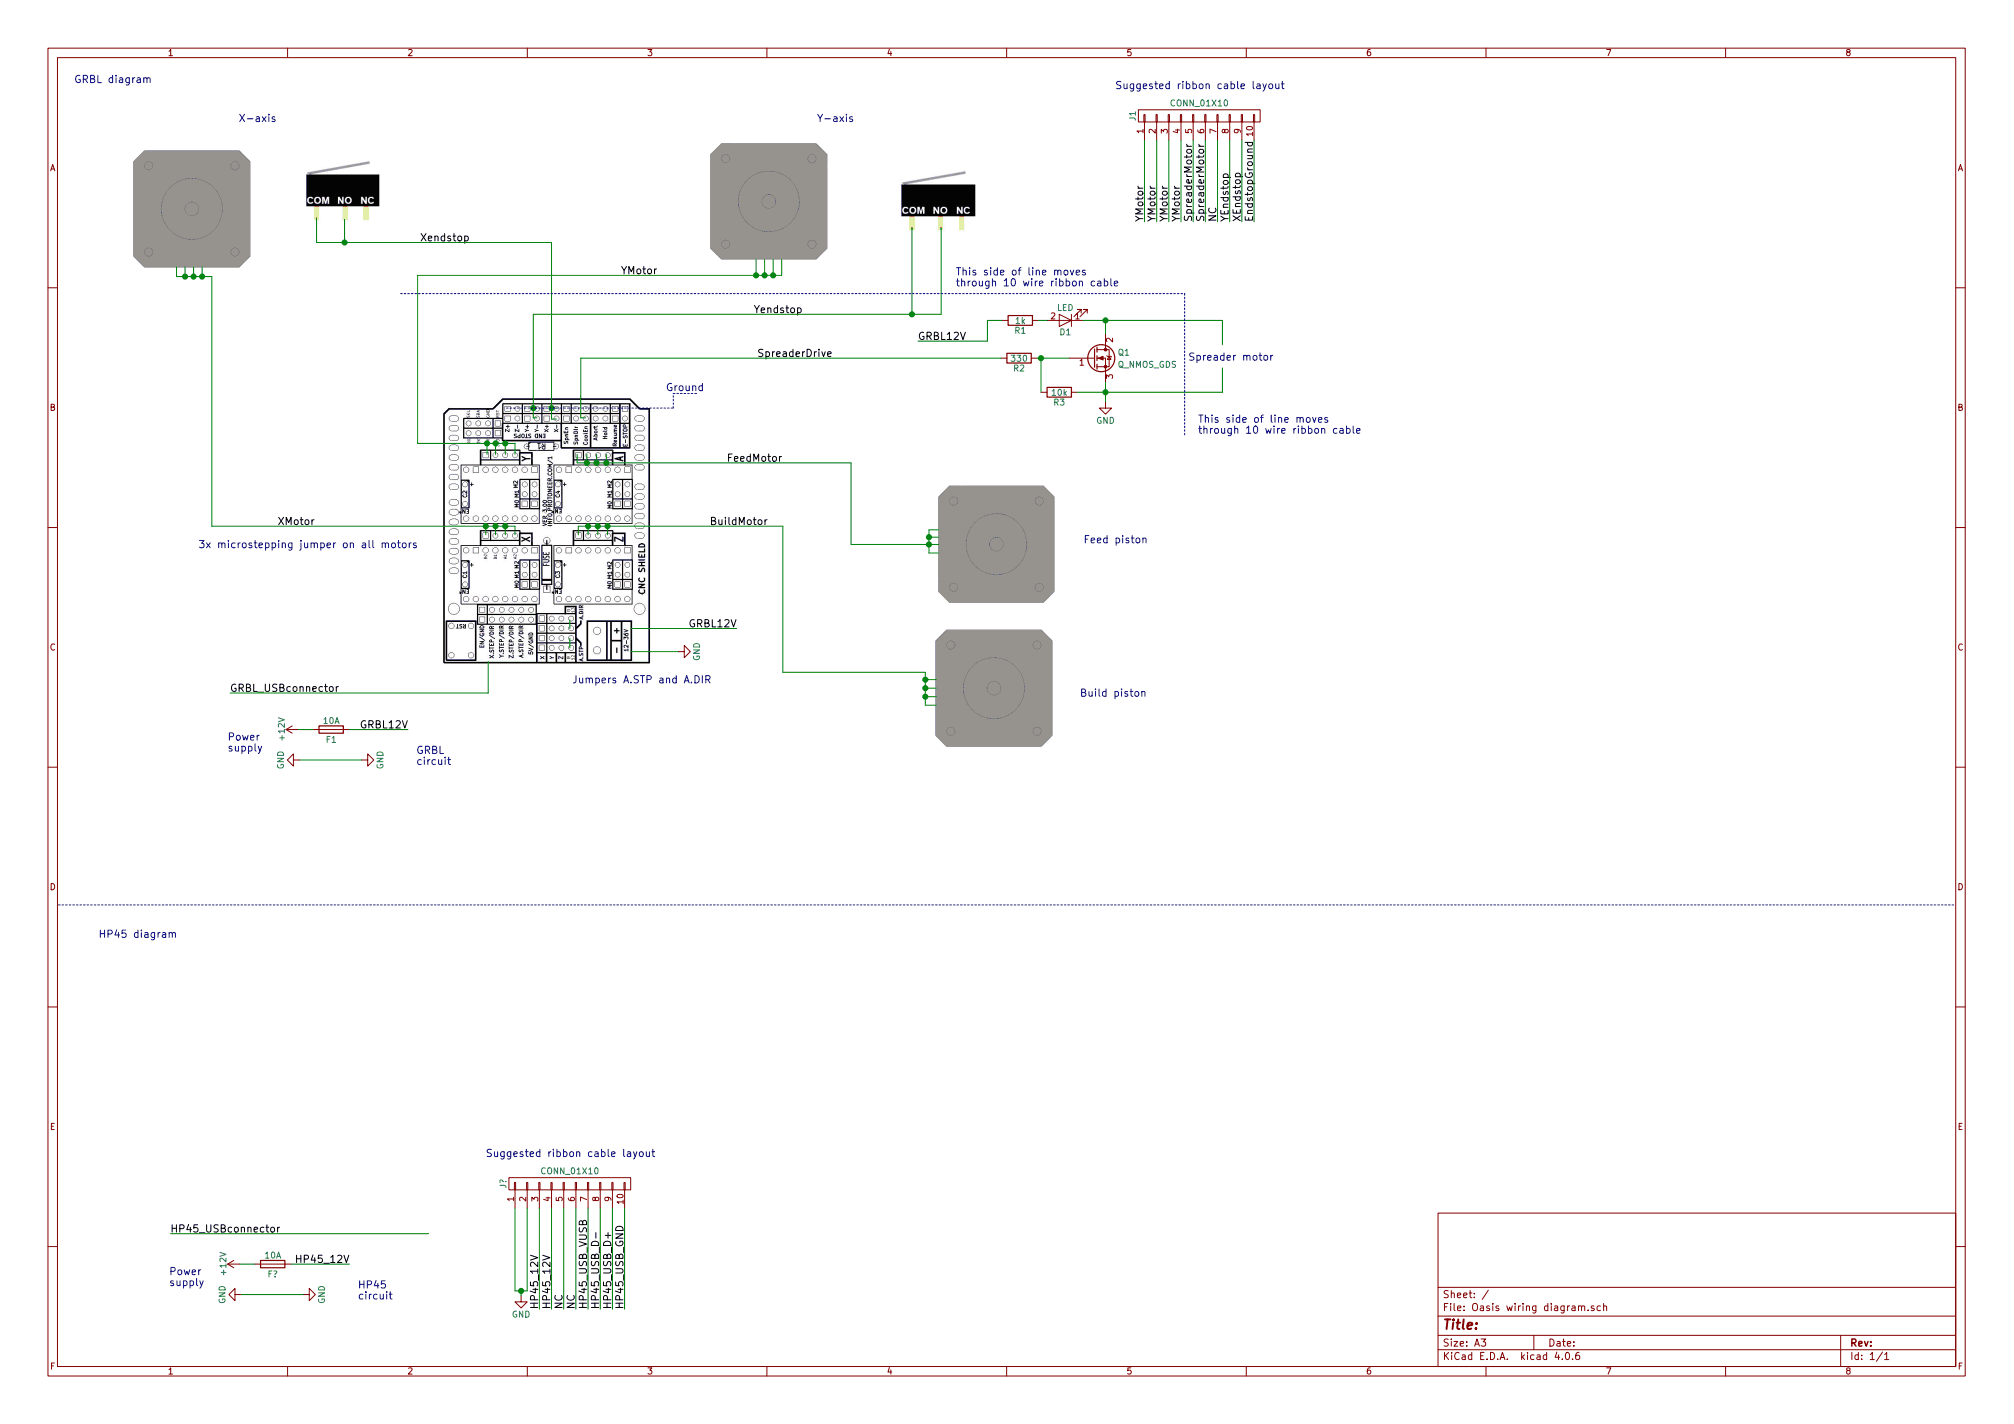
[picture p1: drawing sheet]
EESchema Schematic File Version 2
LIBS:power
LIBS:device
LIBS:transistors
LIBS:conn
LIBS:linear
LIBS:regul
LIBS:74xx
LIBS:cmos4000
LIBS:adc-dac
LIBS:memory
LIBS:xilinx
LIBS:microcontrollers
LIBS:dsp
LIBS:microchip
LIBS:analog_switches
LIBS:motorola
LIBS:texas
LIBS:intel
LIBS:audio
LIBS:interface
LIBS:digital-audio
LIBS:philips
LIBS:display
LIBS:cypress
LIBS:siliconi
LIBS:opto
LIBS:atmel
LIBS:contrib
LIBS:valves
LIBS:Oasis wiring diagram-cache
EELAYER 25 0
EELAYER END
$Descr A3 16535 11693
encoding utf-8
Sheet 1 1
Title ""
Date ""
Rev ""
Comp ""
Comment1 ""
Comment2 ""
Comment3 ""
Comment4 ""
$EndDescr
Text Notes 1960 1000 0    60   ~ 0
X-axis
Text Notes 6710 1000 0    60   ~ 0
Y-axis
Text Notes 4700 5610 0    60   ~ 0
Jumpers A.STP and A.DIR
Text Notes 1630 4500 0    60   ~ 0
3x microstepping jumper on all motors
$Comp
L GND #PWR4
U 1 1
P 5570 5350
F 0 "#PWR4" H 5570 5100 50  0001 C CNN
F 1 "GND" H 5570 5200 50  0000 C CNN
F 2 "" H 5570 5350 50  0001 C CNN
F 3 "" H 5570 5350 50  0001 C CNN
	1    5570 5350
	0    -1   -1   0   
$EndComp
Text Notes 8900 4460 0    60   ~ 0
Feed piston
Text Notes 8870 5720 0    60   ~ 0
Build piston
$Comp
L R R1
U 1 1
P 8380 2630
F 0 "R1" V 8460 2630 50  0000 C CNN
F 1 "1k" V 8380 2630 50  0000 C CNN
F 2 "" V 8310 2630 50  0001 C CNN
F 3 "" H 8380 2630 50  0001 C CNN
	1    8380 2630
	0    1    1    0   
$EndComp
$Comp
L R R2
U 1 1
P 8370 2940
F 0 "R2" V 8450 2940 50  0000 C CNN
F 1 "330" V 8370 2940 50  0000 C CNN
F 2 "" V 8300 2940 50  0001 C CNN
F 3 "" H 8370 2940 50  0001 C CNN
	1    8370 2940
	0    1    1    0   
$EndComp
$Comp
L R R3
U 1 1
P 8700 3220
F 0 "R3" V 8780 3220 50  0000 C CNN
F 1 "10k" V 8700 3220 50  0000 C CNN
F 2 "" V 8630 3220 50  0001 C CNN
F 3 "" H 8700 3220 50  0001 C CNN
	1    8700 3220
	0    1    1    0   
$EndComp
$Comp
L LED D1
U 1 1
P 8750 2630
F 0 "D1" H 8750 2730 50  0000 C CNN
F 1 "LED" H 8750 2530 50  0000 C CNN
F 2 "" H 8750 2630 50  0001 C CNN
F 3 "" H 8750 2630 50  0001 C CNN
	1    8750 2630
	-1   0    0    1   
$EndComp
$Comp
L Q_NMOS_GDS Q1
U 1 1
P 8980 2940
F 0 "Q1" H 9180 2990 50  0000 L CNN
F 1 "Q_NMOS_GDS" H 9180 2890 50  0000 L CNN
F 2 "" H 9180 3040 50  0001 C CNN
F 3 "" H 8980 2940 50  0001 C CNN
	1    8980 2940
	1    0    0    -1  
$EndComp
$Comp
L GND #PWR2
U 1 1
P 9080 3300
F 0 "#PWR2" H 9080 3050 50  0001 C CNN
F 1 "GND" H 9080 3150 50  0000 C CNN
F 2 "" H 9080 3300 50  0001 C CNN
F 3 "" H 9080 3300 50  0001 C CNN
	1    9080 3300
	-1   0    0    -1  
$EndComp
Text Notes 9760 2960 0    60   ~ 0
Spreader motor
Text Notes 610  680  0    60   ~ 0
GRBL diagram
Text Notes 9840 3560 0    60   ~ 0
This side of line moves \nthrough 10 wire ribbon cable
Text Notes 7850 2350 0    60   ~ 0
This side of line moves \nthrough 10 wire ribbon cable
Text Label 1890 5690 0    60   ~ 0
GRBL_USBconnector
Text Label 2280 4320 0    60   ~ 0
XMotor
Text Label 3450 1990 0    60   ~ 0
Xendstop
Text Label 5100 2260 0    60   ~ 0
YMotor
Text Label 6190 2580 0    60   ~ 0
Yendstop
Text Label 6220 2940 0    60   ~ 0
SpreaderDrive
Text Label 5970 3800 0    60   ~ 0
FeedMotor
Text Label 5830 4320 0    60   ~ 0
BuildMotor
$Comp
L Fuse F1
U 1 1
P 2720 5990
F 0 "F1" V 2800 5990 50  0000 C CNN
F 1 "10A" V 2645 5990 50  0000 C CNN
F 2 "" V 2650 5990 50  0001 C CNN
F 3 "" H 2720 5990 50  0001 C CNN
	1    2720 5990
	0    1    1    0   
$EndComp
$Comp
L GND #PWR7
U 1 1
P 2460 6240
F 0 "#PWR7" H 2460 5990 50  0001 C CNN
F 1 "GND" H 2460 6090 50  0000 C CNN
F 2 "" H 2460 6240 50  0001 C CNN
F 3 "" H 2460 6240 50  0001 C CNN
	1    2460 6240
	0    1    1    0   
$EndComp
$Comp
L GND #PWR8
U 1 1
P 2970 6240
F 0 "#PWR8" H 2970 5990 50  0001 C CNN
F 1 "GND" H 2970 6090 50  0000 C CNN
F 2 "" H 2970 6240 50  0001 C CNN
F 3 "" H 2970 6240 50  0001 C CNN
	1    2970 6240
	0    -1   -1   0   
$EndComp
Text Notes 1870 6170 0    60   ~ 0
Power \nsupply
Text Notes 3420 6280 0    60   ~ 0
GRBL \ncircuit
$Comp
L CONN_01X10 J1
U 1 1
P 9850 950
F 0 "J1" H 9850 1500 50  0000 C CNN
F 1 "CONN_01X10" V 9950 950 50  0000 C CNN
F 2 "" H 9850 950 50  0001 C CNN
F 3 "" H 9850 950 50  0001 C CNN
	1    9850 950 
	0    -1   -1   0   
$EndComp
Text Label 9400 1820 1    60   ~ 0
YMotor
Text Label 9500 1820 1    60   ~ 0
YMotor
Text Label 9600 1820 1    60   ~ 0
YMotor
Text Label 9700 1820 1    60   ~ 0
YMotor
Text Label 9800 1820 1    60   ~ 0
SpreaderMotor
Text Label 9900 1820 1    60   ~ 0
SpreaderMotor
Text Label 10000 1820 1    60   ~ 0
NC
Text Label 10100 1820 1    60   ~ 0
YEndstop
Text Label 10200 1820 1    60   ~ 0
XEndstop
Text Label 10300 1820 1    60   ~ 0
EndstopGround
Text Notes 9160 730  0    60   ~ 0
Suggested ribbon cable layout
Text Notes 5470 3210 0    60   ~ 0
Ground
$Comp
L +12V #PWR?
U 1 1
P 2450 5990
F 0 "#PWR?" H 2450 5840 50  0001 C CNN
F 1 "+12V" H 2450 6130 50  0000 C CNN
F 2 "" H 2450 5990 50  0001 C CNN
F 3 "" H 2450 5990 50  0001 C CNN
	1    2450 5990
	0    -1   -1   0   
$EndComp
Text Label 3350 5990 2    60   ~ 0
GRBL12V
Wire Wire Line
	4230 4320 4230 4390
Wire Wire Line
	1740 4320 4230 4320
Wire Wire Line
	1740 2270 1740 4320
Wire Wire Line
	1450 2270 1740 2270
Wire Wire Line
	1450 2270 1450 2190
Wire Wire Line
	1520 2190 1520 2270
Connection ~ 1520 2270
Wire Wire Line
	1590 2270 1590 2190
Connection ~ 1590 2270
Wire Wire Line
	1660 2270 1660 2190
Connection ~ 1660 2270
Wire Wire Line
	4150 4390 4150 4320
Connection ~ 4150 4320
Wire Wire Line
	4070 4390 4070 4320
Connection ~ 4070 4320
Wire Wire Line
	3990 4390 3990 4320
Connection ~ 3990 4320
Wire Wire Line
	4230 3640 4230 3730
Wire Wire Line
	3430 3640 4230 3640
Wire Wire Line
	3430 3640 3430 2260
Wire Wire Line
	3430 2260 6420 2260
Wire Wire Line
	6420 2260 6420 2130
Wire Wire Line
	4150 3730 4150 3640
Connection ~ 4150 3640
Wire Wire Line
	4070 3730 4070 3640
Connection ~ 4070 3640
Wire Wire Line
	4000 3730 4000 3640
Connection ~ 4000 3640
Wire Wire Line
	6350 2260 6350 2130
Connection ~ 6350 2260
Wire Wire Line
	6280 2130 6280 2260
Connection ~ 6280 2260
Wire Wire Line
	6210 2260 6210 2130
Connection ~ 6210 2260
Wire Wire Line
	4680 5240 4680 5320
Wire Wire Line
	4680 5090 4680 5160
Wire Wire Line
	5180 5160 6050 5160
Wire Wire Line
	5570 5350 5180 5350
Wire Wire Line
	4750 4390 4750 4320
Wire Wire Line
	4750 4320 6430 4320
Wire Wire Line
	6430 4320 6430 5520
Wire Wire Line
	6430 5520 7600 5520
Wire Wire Line
	7600 5520 7600 5790
Wire Wire Line
	7600 5790 7690 5790
Wire Wire Line
	7600 5720 7690 5720
Connection ~ 7600 5720
Wire Wire Line
	7600 5650 7690 5650
Connection ~ 7600 5650
Wire Wire Line
	7600 5580 7690 5580
Connection ~ 7600 5580
Wire Wire Line
	4830 4390 4830 4320
Connection ~ 4830 4320
Wire Wire Line
	4910 4390 4910 4320
Connection ~ 4910 4320
Wire Wire Line
	4990 4390 4990 4320
Connection ~ 4990 4320
Wire Wire Line
	4740 3730 4740 3800
Wire Wire Line
	4740 3800 6990 3800
Wire Wire Line
	6990 4470 7710 4470
Wire Wire Line
	7630 4350 7630 4540
Wire Wire Line
	7630 4540 7710 4540
Connection ~ 7630 4470
Wire Wire Line
	7630 4410 7710 4410
Wire Wire Line
	7630 4350 7710 4350
Connection ~ 7630 4410
Wire Wire Line
	4820 3730 4820 3800
Connection ~ 4820 3800
Wire Wire Line
	4900 3730 4900 3800
Connection ~ 4900 3800
Wire Wire Line
	4980 3800 4980 3730
Connection ~ 4980 3800
Wire Wire Line
	2600 1990 4530 1990
Wire Wire Line
	4530 1990 4530 3440
Wire Wire Line
	4530 3440 4570 3440
Wire Wire Line
	4570 3350 4530 3350
Connection ~ 4530 3350
Wire Wire Line
	7490 1870 7490 2580
Wire Wire Line
	2830 1990 2830 1800
Connection ~ 2830 1990
Wire Wire Line
	2600 1990 2600 1790
Wire Wire Line
	4380 3430 4410 3430
Wire Wire Line
	4380 2580 4380 3430
Wire Wire Line
	4380 2580 7730 2580
Wire Wire Line
	7730 2580 7730 1870
Connection ~ 7490 2580
Wire Wire Line
	4410 3350 4380 3350
Connection ~ 4380 3350
Wire Wire Line
	8600 2630 8530 2630
Wire Wire Line
	8900 2630 10040 2630
Wire Wire Line
	9080 2630 9080 2740
Wire Wire Line
	8520 2940 8780 2940
Wire Wire Line
	8550 3220 8550 2940
Connection ~ 8550 2940
Wire Wire Line
	9080 3140 9080 3300
Wire Wire Line
	8850 3220 10040 3220
Wire Wire Line
	8110 2630 8230 2630
Connection ~ 9080 3220
Wire Wire Line
	4770 3430 4810 3430
Wire Wire Line
	4770 2940 4770 3430
Wire Wire Line
	4770 2940 8220 2940
Wire Wire Line
	10040 2630 10040 2830
Connection ~ 9080 2630
Wire Wire Line
	10040 3220 10040 3020
Wire Wire Line
	6990 3800 6990 4470
Wire Notes Line
	3290 2410 9730 2410
Wire Notes Line
	9730 2410 9730 3570
Wire Wire Line
	4010 5430 4010 5690
Wire Wire Line
	4010 5690 1890 5690
Wire Wire Line
	2450 5990 2570 5990
Wire Wire Line
	2870 5990 3350 5990
Wire Wire Line
	2970 6240 2460 6240
Wire Wire Line
	9400 1150 9400 1820
Wire Wire Line
	9500 1820 9500 1150
Wire Wire Line
	9600 1820 9600 1150
Wire Wire Line
	9700 1820 9700 1150
Wire Wire Line
	9800 1820 9800 1150
Wire Wire Line
	9900 1820 9900 1150
Wire Wire Line
	10000 1150 10000 1820
Wire Wire Line
	10100 1820 10100 1150
Wire Wire Line
	10200 1820 10200 1150
Wire Wire Line
	10300 1820 10300 1150
Wire Notes Line
	4160 3350 5530 3350
Wire Notes Line
	5530 3350 5530 3230
Wire Notes Line
	5530 3230 5720 3230
Text Label 6050 5160 2    60   ~ 0
GRBL12V
Wire Wire Line
	8110 2630 8110 2800
Wire Wire Line
	8110 2800 7540 2800
Text Label 7540 2800 0    60   ~ 0
GRBL12V
$Comp
L Fuse F?
U 1 1
P 2240 10380
F 0 "F?" V 2320 10380 50  0000 C CNN
F 1 "10A" V 2165 10380 50  0000 C CNN
F 2 "" V 2170 10380 50  0001 C CNN
F 3 "" H 2240 10380 50  0001 C CNN
	1    2240 10380
	0    1    1    0   
$EndComp
$Comp
L GND #PWR?
U 1 1
P 1980 10630
F 0 "#PWR?" H 1980 10380 50  0001 C CNN
F 1 "GND" H 1980 10480 50  0000 C CNN
F 2 "" H 1980 10630 50  0001 C CNN
F 3 "" H 1980 10630 50  0001 C CNN
	1    1980 10630
	0    1    1    0   
$EndComp
$Comp
L GND #PWR?
U 1 1
P 2490 10630
F 0 "#PWR?" H 2490 10380 50  0001 C CNN
F 1 "GND" H 2490 10480 50  0000 C CNN
F 2 "" H 2490 10630 50  0001 C CNN
F 3 "" H 2490 10630 50  0001 C CNN
	1    2490 10630
	0    -1   -1   0   
$EndComp
Text Notes 1390 10560 0    60   ~ 0
Power \nsupply
Text Notes 2940 10670 0    60   ~ 0
HP45 \ncircuit
$Comp
L +12V #PWR?
U 1 1
P 1970 10380
F 0 "#PWR?" H 1970 10230 50  0001 C CNN
F 1 "+12V" H 1970 10520 50  0000 C CNN
F 2 "" H 1970 10380 50  0001 C CNN
F 3 "" H 1970 10380 50  0001 C CNN
	1    1970 10380
	0    -1   -1   0   
$EndComp
Text Label 2870 10380 2    60   ~ 0
HP45_12V
Wire Wire Line
	1970 10380 2090 10380
Wire Wire Line
	2390 10380 2870 10380
Wire Wire Line
	2490 10630 1980 10630
Text Label 1400 10130 0    60   ~ 0
HP45_USBconnector
Wire Wire Line
	3520 10130 1400 10130
$Comp
L CONN_01X10 J?
U 1 1
P 4680 9720
F 0 "J?" H 4680 10270 50  0000 C CNN
F 1 "CONN_01X10" V 4780 9720 50  0000 C CNN
F 2 "" H 4680 9720 50  0001 C CNN
F 3 "" H 4680 9720 50  0001 C CNN
	1    4680 9720
	0    -1   -1   0   
$EndComp
Text Label 4430 10750 1    60   ~ 0
HP45_12V
Text Label 4630 10750 1    60   ~ 0
NC
Text Label 4730 10750 1    60   ~ 0
NC
Text Label 4830 10750 1    60   ~ 0
HP45_USB_VUSB
Text Label 4930 10750 1    60   ~ 0
HP45_USB_D-
Text Notes 3990 9500 0    60   ~ 0
Suggested ribbon cable layout
Wire Wire Line
	4430 9920 4430 10750
Wire Wire Line
	4530 10750 4530 9920
Wire Wire Line
	4230 10600 4230 9920
Wire Wire Line
	4330 10600 4330 9920
Wire Wire Line
	4630 10750 4630 9920
Wire Wire Line
	4730 10750 4730 9920
Wire Wire Line
	4830 9920 4830 10750
Wire Wire Line
	4930 10750 4930 9920
Wire Wire Line
	5030 10750 5030 9920
Wire Wire Line
	5130 10750 5130 9920
Text Label 4530 10750 1    60   ~ 0
HP45_12V
$Comp
L GND #PWR?
U 1 1
P 4280 10640
F 0 "#PWR?" H 4280 10390 50  0001 C CNN
F 1 "GND" H 4280 10490 50  0000 C CNN
F 2 "" H 4280 10640 50  0001 C CNN
F 3 "" H 4280 10640 50  0001 C CNN
	1    4280 10640
	1    0    0    -1  
$EndComp
Wire Wire Line
	4230 10600 4330 10600
Wire Wire Line
	4280 10640 4280 10600
Connection ~ 4280 10600
Text Label 5030 10750 1    60   ~ 0
HP45_USB_D+
Text Label 5130 10750 1    60   ~ 0
HP45_USB_GND
Wire Notes Line
	480  7430 16050 7430
Text Notes 810  7700 0    60   ~ 0
HP45 diagram
$EndSCHEMATC
